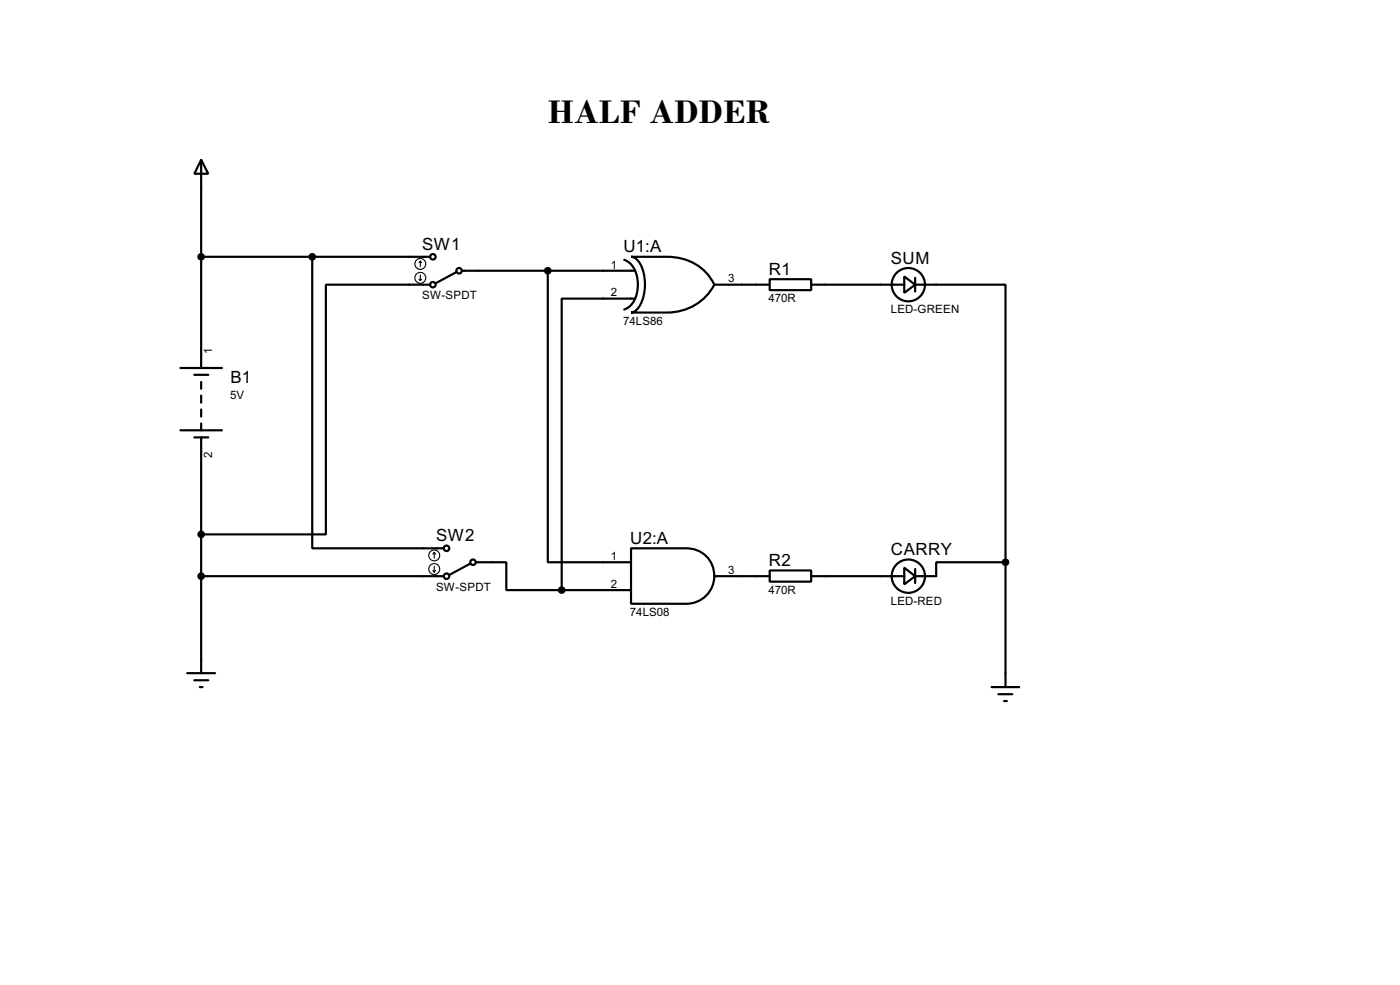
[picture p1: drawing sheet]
<svg xmlns="http://www.w3.org/2000/svg" width="256mm" height="180mm" viewBox="0 0 256 180" stroke-linecap="round" stroke-linejoin="round" font-family="sans-serif">
<g fill="none" stroke="#000" stroke-width=".4">
<path d="M36.9 29.3l1.3 2.5h-2.6zM36.9 29.3v38.1M36.9 47h41.9M57.2 47v53.4h24.1M78.8 52.1h-19.1v45.7h-22.8M83.6 49.8l-3.8 2.1M84.6 49.6h31.8M100.4 49.6v53.3h15.2M114.4 47.6a4.5 4.5 0 0 1 2.5 4.5 4.5 4.5 0 0 1-2.5 4.6M115.6 47h6.6a9.2 9.2 0 0 1 8.7 5.1 9.6 9.6 0 0 1-8.7 5.1h-6.6a2.32 2.32 0 0 0 1.7-1.5 8.4 8.4 0 0 0-.3-7.9l-.9-.7zM116.4 54.7h-13.5v53.3M130.9 52.1h10.1"/>
<path d="M141 51.1h7.6v2h-7.6zM148.6 52.1h17.1M165.7 50.6l2 1.5-2 1.5zM167.7 52.1h16.5v50.8M167.7 50.9v2.5M33.1 67.4h7.6M33.1 78.8h7.6M35.6 68.6h2.6M36.9 69.9v1.3M36.9 72.4v1.3M36.9 75v1.3M36.9 77.5v1.3"/>
<path d="M35.6 80.1h2.6M36.9 80.1v43.1M36.9 105.5h44.4M86.2 103.2l-3.8 2M87.2 102.9h5.6v5.1h10.1M102.9 108h12.7M115.6 100.4h10.2a5.1 5.1 0 0 1 5.1 5 5.1 5.1 0 0 1-5.1 5.1h-10.2zM130.9 105.5h10.1M141 104.4h7.6v2.1h-7.6zM148.6 105.5h17.1M165.7 103.9l2 1.6-2 1.5zM167.7 104.2v2.5"/>
<path d="M184.2 102.9h-12.7v2.6h-3.8M184.2 102.9v22.9M34.3 123.2h5.1M35.6 124.5h2.6M36.6 125.8h.5M181.7 125.8h5M182.9 127.1h2.6M184 128.3h.5"/>
<circle cx="79.3" cy="47" r=".5"/>
<circle cx="79.3" cy="52.1" r=".5"/>
<circle cx="84.1" cy="49.6" r=".5"/>
<circle cx="166.4" cy="52.1" r="3.1"/>
<circle cx="81.8" cy="105.5" r=".5"/>
<circle cx="81.8" cy="100.4" r=".5"/>
<circle cx="86.6" cy="102.9" r=".5"/>
<circle cx="166.4" cy="105.5" r="3.1"/>
</g>
<g fill="none" stroke="#000" stroke-width=".2">
<path d="M76.8 51.1l.2 .3M77 47.8v1M77 50.3v1.1M77 47.8l.3 .3M77 47.8l-.2 .3M77.3 51.1l-.3 .3M79.3 104.4l.3 .3M79.6 101.1v1.1M79.6 103.7v1M79.6 101.1l.2 .3M79.6 101.1l-.3 .3M79.8 104.4l-.2 .3"/>
<circle cx="77" cy="48.3" r="1"/>
<circle cx="77" cy="50.9" r="1"/>
<circle cx="79.5" cy="104.2" r="1"/>
<circle cx="79.5" cy="101.7" r="1"/>
</g>
<g fill="#000" stroke="#000" stroke-width=".4">
<circle cx="36.8" cy="47" r=".5"/>
<circle cx="57.2" cy="47" r=".5"/>
<circle cx="100.3" cy="49.6" r=".5"/>
<circle cx="36.8" cy="97.8" r=".5"/>
<circle cx="36.8" cy="105.5" r=".5"/>
<circle cx="102.9" cy="108" r=".5"/>
<circle cx="184.2" cy="102.9" r=".5"/>
</g>
<text font-size="7.6" x="100.4" y="22.6">HALF ADDER</text>
<g font-size="3.5">
<text x="77.4" y="45.7">SW1</text>
<text x="114.2" y="46.2">U1:A</text>
<text x="140.9" y="50.3">R1</text>
<text x="163.2" y="48.3">SUM</text>
<text x="42.2" y="70.1">B1</text>
<text x="79.9" y="99.1">SW2</text>
<text x="115.5" y="99.6">U2:A</text>
<text x="163.2" y="101.6">CARRY</text>
<text x="140.9" y="103.6">R2</text>
</g>
<g font-size="2.4">
<text x="111.9" y="49.2">1</text>
<text x="133.4" y="51.7">3</text>
<text x="77.3" y="54.8">SW-SPDT</text>
<text x="111.9" y="54.3">2</text>
<text x="114.2" y="59.4">74LS86</text>
<text x="140.8" y="55.3">470R</text>
<text x="163.2" y="57.4">LED-GREEN</text>
<text x="38.8" y="64.8" transform="rotate(-90 38.8 64.8)">1</text>
<text x="42.2" y="73">5V</text>
<text x="38.8" y="83.8" transform="rotate(-90 38.8 83.8)">2</text>
<text x="111.9" y="102.5">1</text>
<text x="111.9" y="107.6">2</text>
<text x="133.4" y="105.1">3</text>
<text x="79.9" y="108.2">SW-SPDT</text>
<text x="115.4" y="112.7">74LS08</text>
<text x="140.8" y="108.7">470R</text>
<text x="163.2" y="110.7">LED-RED</text>
</g>
</svg>
